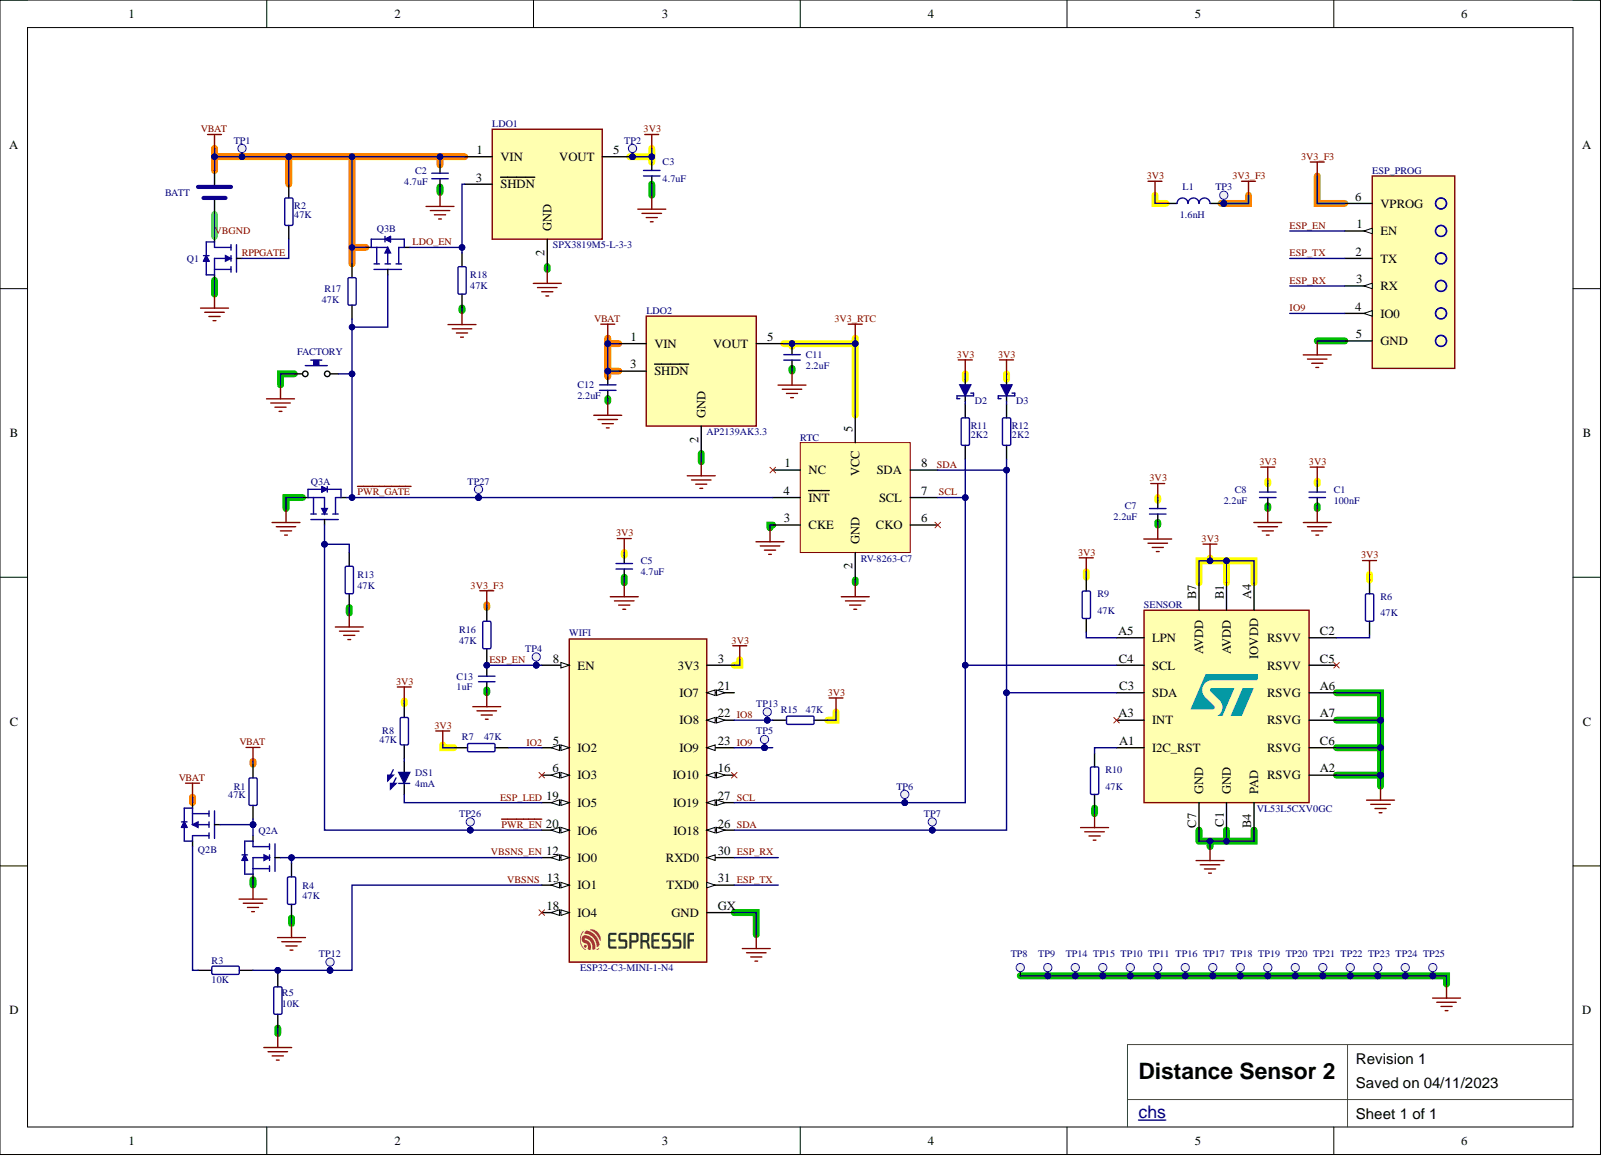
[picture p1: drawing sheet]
# Altium project distance_sensor_v2.PrjPcb
1 sheet, 68 parts. Net scope: global (net labels, ports and power ports of the same name join across sheets).
Board file: distance_sensor_v2.PcbDoc

## Sheet distance_sensor_v2.SchDoc: Distance Sensor 2
size 290 x 209 mm; ApprovedBy: chs; CheckedBy: chs; Author: chs; CompanyName: chs; DrawnBy: chs; Engineer: chs; Organization: chs; DocumentNumber: 1; Revision: 1; SheetNumber: 1; SheetTotal: 1

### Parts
BATT  BATTERY  [PP002055]  (value not drawn)  (no BOM)
C1  100nF  [CAP 0805_2012]
C2  4.7uF  [CAP 0805_2012]
C3  4.7uF  [CAP 0805_2012]
C5  4.7uF  [CAP 0805_2012]
C7  2.2uF  [CAP 0805_2012]
C8  2.2uF  [CAP 0805_2012]
C11  2.2uF  [CAP 0805_2012]
C12  2.2uF  [CAP 0805_2012]
C13  1uF  [CAP 0603_1608]
D2  BAT20JFILM  [SODFL250X100-2L]  (value not drawn)
D3  BAT20JFILM  [SODFL250X100-2L]  (value not drawn)
DS1  4mA  [LED 5mm through hole]
ESP_PROG  ESP_PROG  [IDC3X2]  (value not drawn)  (no BOM)
FACTORY  4-1437565-1  [FSM-SWITCH]  (value not drawn)
L1  1.6nH  [INDUCTOR_0603]
LDO1  SPX3819M5-L-3-3  [SOT23-5]
LDO2  AP2139AK3.3  [SOT23-5]
Q1  MOSFET-N  [SOT95P230X110-3L]  (value not drawn)
Q2  MOSFET-NP  [DMG6601LVT]  (value not drawn)  (parts A,B of 2)
Q3  MOSFET-NP  [DMG6601LVT]  (value not drawn)  (parts A,B of 2)
R1  47K  [RES 0603_1608]
R2  47K  [RES 0603_1608]
R3  10K  [RES 0603_1608]
R4  47K  [RES 0603_1608]
R5  10K  [RES 0603_1608]
R6  47K  [RES 0603_1608]
R7  47K  [RES 0603_1608]
R8  47K  [RES 0603_1608]
R9  47K  [RES 0603_1608]
R10  47K  [RES 0603_1608]
R11  2K2  [RES 0603_1608]
R12  2K2  [RES 0603_1608]
R13  47K  [RES 0603_1608]
R15  47K  [RES 0603_1608]
R16  47K  [RES 0603_1608]
R17  47K  [RES 0603_1608]
R18  47K  [RES 0603_1608]
RTC  RV-8263-C7  [RV-8263-C7]
SENSOR  VL53L5CXV0GC  [VL53L5CXV0GC1]
TP1  VBAT  [TESTPOINT]  (value not drawn)  (no BOM)
TP2  3V3  [TESTPOINT]  (value not drawn)  (no BOM)
TP3  3V3_F3  [TESTPOINT]  (value not drawn)  (no BOM)
TP4  EN  [TESTPOINT]  (value not drawn)  (no BOM)
TP5  IO9  [TESTPOINT]  (value not drawn)  (no BOM)
TP6  SCL  [TESTPOINT]  (value not drawn)  (no BOM)
TP7  SDA  [TESTPOINT]  (value not drawn)  (no BOM)
TP8  TESTPOINT  [TESTPAD]  (value not drawn)  (no BOM)
TP9  TESTPOINT  [TESTPAD]  (value not drawn)  (no BOM)
TP10  TESTPOINT  [TESTPAD]  (value not drawn)  (no BOM)
TP11  TESTPOINT  [TESTPAD]  (value not drawn)  (no BOM)
TP12  VBAT_SNS  [TESTPOINT]  (value not drawn)  (no BOM)
TP13  IO8  [TESTPOINT]  (value not drawn)  (no BOM)
TP14  TESTPOINT  [TESTPAD]  (value not drawn)  (no BOM)
TP15  TESTPOINT  [TESTPAD]  (value not drawn)  (no BOM)
TP16  TESTPOINT  [TESTPAD]  (value not drawn)  (no BOM)
TP17  TESTPOINT  [TESTPAD]  (value not drawn)  (no BOM)
TP18  TESTPOINT  [TESTPAD]  (value not drawn)  (no BOM)
TP19  TESTPOINT  [TESTPAD]  (value not drawn)  (no BOM)
TP20  TESTPOINT  [TESTPAD]  (value not drawn)  (no BOM)
TP21  TESTPOINT  [TESTPAD]  (value not drawn)  (no BOM)
TP22  TESTPOINT  [TESTPAD]  (value not drawn)  (no BOM)
TP23  TESTPOINT  [TESTPAD]  (value not drawn)  (no BOM)
TP24  TESTPOINT  [TESTPAD]  (value not drawn)  (no BOM)
TP25  TESTPOINT  [TESTPAD]  (value not drawn)  (no BOM)
TP26  PWR_EN  [TESTPOINT]  (value not drawn)  (no BOM)
TP27  PWR_GT  [TESTPOINT]  (value not drawn)  (no BOM)
WIFI  ESP32-C3-MINI-1-N4  [XCVR_ESP32-C3-MINI-1-N4]

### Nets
3V3: C1.2(B) C3.2(B) C5.2(B) C7.2(B) C8.2(B) D2.2(A) D3.2(A) L1.1 LDO1.5(VOUT) R6.2(B) R7.2(B) R8.2(B) R9.2(B) R15.2(B) SENSOR.A4(IOVDD) SENSOR.B1(AVDD) SENSOR.B7(AVDD) TP2.1(TP) WIFI.3(3V3)
3V3_F3: ESP_PROG.6(VPROG) L1.2 R16.2(B) TP3.1(TP)
3V3_RTC: C11.2(B) LDO2.5(VOUT) RTC.5(VCC)
GND: C1.1(A) C2.1(A) C3.1(A) C5.1(A) C7.1(A) C8.1(A) C11.1(A) C12.1(A) C13.1(A) ESP_PROG.5(GND) FACTORY.1 LDO1.2(GND) LDO2.2(GND) Q1.2(S) Q2.S1(S) Q3.S1(S) R4.1(A) R5.1(A) R10.1(A) R13.1(A) R18.1(A) RTC.2(GND) RTC.3(CKE) SENSOR.A2(RSVG) SENSOR.A6(RSVG) SENSOR.A7(RSVG) SENSOR.B4(PAD) SENSOR.C1(GND) SENSOR.C6(RSVG) SENSOR.C7(GND) TP8.1(TP) TP9.1(TP) TP10.1(TP) TP11.1(TP) TP14.1(TP) TP15.1(TP) TP16.1(TP) TP17.1(TP) TP18.1(TP) TP19.1(TP) TP20.1(TP) TP21.1(TP) TP22.1(TP) TP23.1(TP) TP24.1(TP) TP25.1(TP) WIFI.GX(GND)
VBAT: BATT.VPOS(+) C2.2(B) C12.2(B) LDO1.1(VIN) LDO2.1(VIN) LDO2.3(~{SHDN}) Q2.S2(S) Q3.S2(S) R1.2(B) R2.2(B) R17.2(B) TP1.1(TP)
~{PWR_EN}: Q3.G1(G) R13.2(B) TP26.1(TP) WIFI.20(IO6)
~{PWR_GATE}: FACTORY.2 Q3.D1(D) Q3.G2(G) R17.1(A) RTC.4(~{INT}) TP27.1(TP)
ESP_EN: C13.2(B) ESP_PROG.1(EN) R16.1(A) TP4.1(TP) WIFI.8(EN)
ESP_LED: DS1.2(CATHODE) WIFI.19(IO5)
ESP_RX: ESP_PROG.3(RX) WIFI.30(RXD0)
ESP_TX: ESP_PROG.2(TX) WIFI.31(TXD0)
IO2: R7.1(A) WIFI.5(IO2)
IO8: R15.1(A) TP13.1(TP) WIFI.22(IO8)
IO9: ESP_PROG.4(IO0) TP5.1(TP) WIFI.23(IO9)
LDO_EN: LDO1.3(~{SHDN}) Q3.D2(D) R18.2(B)
RPPGATE: Q1.1(G) R2.1(A)
SCL: R11.1(A) RTC.7(SCL) SENSOR.C4(SCL) TP6.1(TP) WIFI.27(IO19)
SDA: R12.1(A) RTC.8(SDA) SENSOR.C3(SDA) TP7.1(TP) WIFI.26(IO18)
VBGND: BATT.VNEG(-) Q1.3(D)
VBSNS: R3.1(A) R5.2(B) TP12.1(TP) WIFI.13(IO1)
VBSNS_EN: Q2.G1(G) R4.2(B) WIFI.12(IO0)
NetD2_1: D2.1(C) R11.2(B)
NetD3_1: D3.1(C) R12.2(B)
NetDS1_1: DS1.1(ANODE) R8.1(A)
NetQ2_D1: Q2.D1(D) Q2.G2(G) R1.1(A)
NetQ2_D2: Q2.D2(D) R3.2(B)
NetR6_1: R6.1(A) SENSOR.C2(RSVV)
NetR9_1: R9.1(A) SENSOR.A5(LPN)
NetR10_2: R10.2(B) SENSOR.A1(I2C_RST)

Not connected (* = marked no-connect by the designer): RTC 1(NC)* 6(CKO)*; SENSOR A3(INT)* C5(RSVV)*; WIFI 6(IO3)* 16(IO10)* 18(IO4)* 21(IO7)
